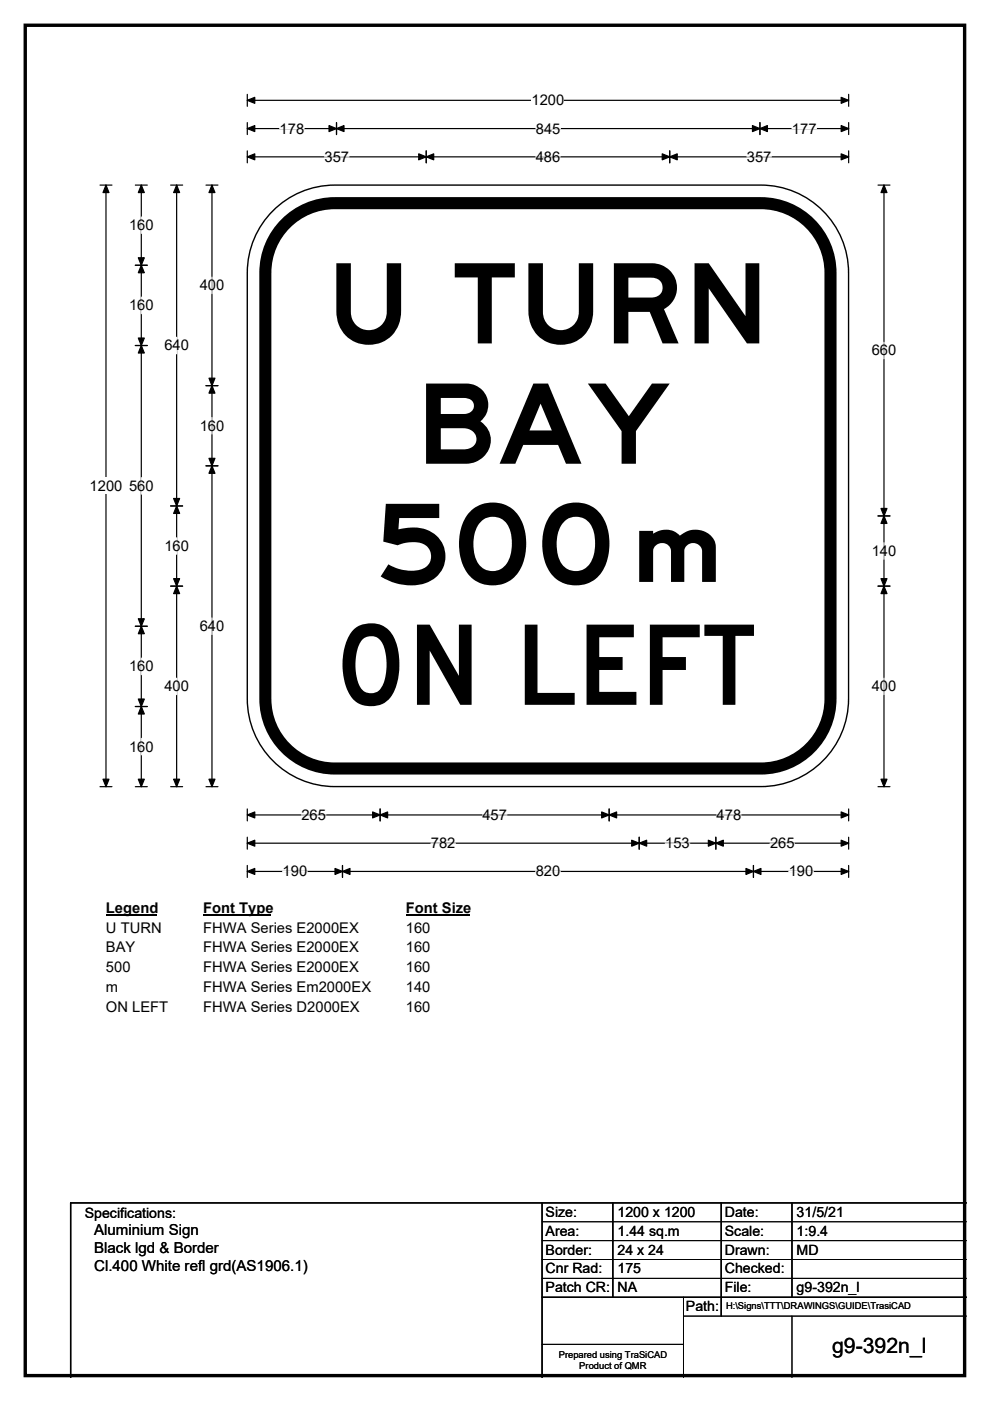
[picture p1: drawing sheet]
<svg xmlns="http://www.w3.org/2000/svg" width="210mm" height="297mm" viewBox="0 0 210 297" stroke-linecap="round" stroke-linejoin="round" font-family="sans-serif">
<path d="M5.4 5.4h199.2v286.3h-199.2z" fill="none" stroke="#000" stroke-width=".72"/>
<path d="M52.5 21.3h127.5M52.5 20v2.5M180 20v2.5" fill="none" stroke="#000" stroke-width=".25"/>
<path d="M52.5 21.3l1.5-.7v1.3zM178.4 20.6l1.6 .7-1.6 .6z" fill="#000" stroke="#000" stroke-width=".25"/>
<path d="M112.8 19.5h6.9v3.5h-6.9z" fill="#fff"/>
<g fill="none" stroke="#000" stroke-width=".25">
<path d="M21.2 39.2h2.5M22.5 39.2v127.6M52.5 27.3h127.5M52.5 26v2.5M52.5 32v2.5M52.5 33.3h127.5M71.4 26v2.5M90.4 32v2.5M142 32v2.5M161.2 26v2.5M180 26v2.5M180 32v2.5"/>
<path d="M21.2 166.8h2.5M52.5 171.5v2.6M52.5 177.5v2.5M52.5 172.8h127.5M52.5 178.8h127.5M80.6 171.5v2.6M129.2 171.5v2.6M135.6 177.5v2.5M151.8 177.5v2.5M180 171.5v2.6M180 177.5v2.5M52.5 183.5v2.5"/>
<path d="M52.5 184.8h127.5M72.6 183.5v2.5M159.8 183.5v2.5M180 183.5v2.5"/>
</g>
<g fill="#000" stroke="#000" stroke-width=".25">
<path d="M22.5 39.2l.6 1.6h-1.3zM52.5 27.3l1.5-.7v1.3zM52.5 33.3l1.5-.7v1.3zM71.4 27.3l1.6-.7v1.3zM69.8 26.6l1.6 .7-1.6 .6zM90.4 33.3l1.6-.7v1.3zM88.8 32.6l1.6 .7-1.6 .6zM140.5 32.6l1.5 .7-1.5 .6zM142 33.3l1.6-.7v1.3zM159.6 26.6l1.6 .7-1.6 .6zM161.2 27.3l1.6-.7v1.3zM178.4 26.6l1.6 .7-1.6 .6z"/>
<path d="M178.4 32.6l1.6 .7-1.6 .6zM21.8 165.2h1.3l-.6 1.6zM52.5 172.8l1.5-.7v1.3zM52.5 178.8l1.5-.7v1.3zM80.6 172.8l1.6-.7v1.3zM79 172.1l1.6 .7-1.6 .6zM127.6 172.1l1.6 .7-1.6 .6zM129.2 172.8l1.6-.7v1.3zM135.6 178.8l1.6-.7v1.3zM134 178.1l1.6 .7-1.6 .6zM150.2 178.1l1.6 .7-1.6 .6zM151.8 178.8l1.6-.7v1.3z"/>
<path d="M178.4 172.1l1.6 .7-1.6 .6zM178.4 178.1l1.6 .7-1.6 .6zM52.5 184.8l1.5-.7v1.3zM72.6 184.8l1.6-.7v1.3zM71.1 184.1l1.5 .7-1.5 .6zM158.2 184.1l1.6 .7-1.6 .6zM159.8 184.8l1.6-.7v1.3zM178.4 184.1l1.6 .7-1.6 .6z"/>
</g>
<g fill="none" stroke="#fff" stroke-width=".25">
<path d="M59.3 27.3h5.2M68.8 33.3h5.2M113.6 33.3h5.2M113.7 27.3h5.2M158.4 33.3h5.2M168 27.3h5.2M63.9 172.8h5.2M91.4 178.8h5.2M102.3 172.8h5.2M141.1 178.8h5.2M152 172.8h5.2M163.3 178.8h5.2"/>
<path d="M59.9 184.8h5.3M113.6 184.8h5.2M167.3 184.8h5.2"/>
</g>
<path d="M19 101.3h7v3.5h-7z" fill="#fff"/>
<g fill="none" stroke="#000" stroke-width=".25">
<path d="M28.7 39.2h2.5M30 39.2v127.6M36.2 39.2h2.5M37.5 39.2v127.6M43.7 39.2h2.5M45 39.2v127.6M186.2 39.2h2.6M187.5 39.2v127.6M28.7 56.2h2.5M28.7 73.3h2.5M43.7 81.8h2.5M43.7 98.8h2.5"/>
<path d="M36.2 107.3h2.5M186.2 109.4h2.6M28.7 132.8h2.5M36.2 124.3h2.5M186.2 124.3h2.6M28.7 149.8h2.5M28.7 166.8h2.5M36.2 166.8h2.5M43.7 166.8h2.5M186.2 166.8h2.6"/>
</g>
<g fill="#000" stroke="#000" stroke-width=".25">
<path d="M30 39.2l.6 1.6h-1.3zM37.5 39.2l.6 1.6h-1.3zM45 39.2l.6 1.6h-1.3zM187.5 39.2l.6 1.6h-1.2zM30 56.2l.6 1.6h-1.3zM29.3 54.7h1.3l-.6 1.5zM29.3 71.7h1.3l-.6 1.6zM30 73.3l.6 1.5h-1.3zM45 81.8l.6 1.6h-1.3zM44.3 97.2h1.3l-.6 1.6zM44.3 80.2h1.3l-.6 1.6zM45 98.8l.6 1.6h-1.3z"/>
<path d="M37.5 107.3l.6 1.6h-1.3zM36.8 105.7h1.3l-.6 1.6zM187.5 109.4l.6 1.6h-1.2zM186.9 107.8h1.2l-.6 1.6zM29.3 131.2h1.3l-.6 1.6zM30 132.8l.6 1.6h-1.3zM36.8 122.7h1.3l-.6 1.6zM37.5 124.3l.6 1.6h-1.3zM186.9 122.7h1.2l-.6 1.6zM187.5 124.3l.6 1.6h-1.2zM29.3 148.2h1.3l-.6 1.6zM30 149.8l.6 1.6h-1.3z"/>
<path d="M29.3 165.2h1.3l-.6 1.6zM36.8 165.2h1.3l-.6 1.6zM44.3 165.2h1.3l-.6 1.6zM186.9 165.2h1.2l-.6 1.6z"/>
</g>
<g fill="none" stroke="#fff" stroke-width=".25">
<path d="M30 46v3.5M45 58.8v3.5M30 63v3.5M37.5 71.5v3.5M187.5 72.6v3.5M45 88.5v3.5M30 101.3v3.5M37.5 114v3.5M187.5 115.1v3.5M30 139.5v3.5M45 131v3.5M30 156.5v3.5"/>
<path d="M37.5 143.8v3.5M187.5 143.8v3.5"/>
</g>
<path d="M22.5 190.8h10.7v3.4h-10.7z" fill="#fff"/>
<path d="M22.5 194h10.7" fill="none" stroke="#000" stroke-width=".32"/>
<path d="M43.1 190.8h14.4v3.4h-14.4z" fill="#fff"/>
<path d="M43.1 194h14.4" fill="none" stroke="#000" stroke-width=".32"/>
<path d="M86.1 190.8h13.4v3.4h-13.4z" fill="#fff"/>
<path d="M86.1 194h13.4" fill="none" stroke="#000" stroke-width=".32"/>
<g fill="#fff">
<path d="M22.5 194.9h11.7v3.5h-11.7z"/>
<path d="M43.1 194.9h32.9v3.5h-32.9z"/>
<path d="M86.1 194.9h5.2v3.5h-5.2z"/>
<path d="M22.5 199.1h6.2v3.5h-6.2z"/>
<path d="M43.1 199.1h32.9v3.5h-32.9z"/>
<path d="M86.1 199.1h5.2v3.5h-5.2z"/>
<path d="M22.5 203.3h5.2v3.5h-5.2z"/>
<path d="M43.1 203.3h32.9v3.5h-32.9z"/>
<path d="M86.1 203.3h5.2v3.5h-5.2z"/>
<path d="M22.5 207.5h2.6v3.5h-2.6z"/>
<path d="M43.1 207.5h35.5v3.5h-35.5z"/>
<path d="M86.1 207.5h5.2v3.5h-5.2z"/>
<path d="M22.5 211.7h13.1v3.5h-13.1z"/>
<path d="M43.1 211.7h33.1v3.5h-33.1z"/>
<path d="M86.1 211.7h5.2v3.5h-5.2z"/>
</g>
<path d="M57.9 44.7a18.5 18.5 0 0 1 13.1-5.5h90.4a18.6 18.6 0 0 1 18.6 18.6v90.4a18.6 18.6 0 0 1-18.6 18.6h-90.4a18.6 18.6 0 0 1-18.5-18.6v-90.4a18.5 18.5 0 0 1 5.4-13.1z" fill-rule="evenodd" fill="#fff" stroke="#fff" stroke-width=".21"/>
<path d="M60.6 47.4a14.7 14.7 0 0 1 10.4-4.3h90.4a14.8 14.8 0 0 1 14.7 14.7v90.4a14.8 14.8 0 0 1-14.7 14.7h-90.4a14.8 14.8 0 0 1-14.7-14.7v-90.4a14.7 14.7 0 0 1 4.3-10.4z" fill="none" stroke="#000" stroke-width="2.6"/>
<path d="M57.9 44.7a18.5 18.5 0 0 1 13.1-5.5h90.4a18.6 18.6 0 0 1 18.6 18.6v90.4a18.6 18.6 0 0 1-18.6 18.6h-90.4a18.6 18.6 0 0 1-18.5-18.6v-90.4a18.5 18.5 0 0 1 5.4-13.1zM115 255v37M130 255v20M153 255v24M168 255v20M205 255h-190v37M115 275h90" fill="none" stroke="#000" stroke-width=".3"/>
<path d="M115 259h90M115 263h90M115 267h90M115 271h90M145 279h60M145 275v17M168 279v13M115 285h30" fill="none" stroke="#000" stroke-width=".21"/>
<g font-size="23.6">
<text x="69.2" y="72.8">U TURN</text>
<text x="88.2" y="98.3">BAY</text>
<text x="79.6" y="123.8">500</text>
<text x="71" y="149.4">ON LEFT</text>
</g>
<text font-size="20.6" x="132.6" y="123.4">m</text>
<text font-size="4.5" x="176.5" y="286.9">g9-392n_l</text>
<g font-size="3.2">
<text x="20" y="261.9">Aluminium Sign</text>
<text x="20" y="265.7">Black lgd &amp; Border</text>
<text x="20" y="269.6">Cl.400 White refl grd(AS1906.1)</text>
</g>
<g font-size="3.1">
<text x="112.8" y="22.3">1200</text>
<text x="59.3" y="28.3">178</text>
<text x="113.7" y="28.3">845</text>
<text x="168" y="28.3">177</text>
<text x="68.8" y="34.3">357</text>
<text x="113.6" y="34.3">486</text>
<text x="158.4" y="34.3">357</text>
<text x="27.4" y="48.8">160</text>
<text x="27.4" y="65.8">160</text>
<text x="42.4" y="61.6">400</text>
<text x="34.9" y="74.3">640</text>
<text x="184.9" y="75.4">660</text>
<text x="42.4" y="91.3">160</text>
<text x="19" y="104.1">1200</text>
<text x="27.4" y="104.1">560</text>
<text x="34.9" y="116.8">160</text>
<text x="184.9" y="117.9">140</text>
<text x="42.4" y="133.8">640</text>
<text x="27.4" y="142.3">160</text>
<text x="34.9" y="146.6">400</text>
<text x="184.9" y="146.6">400</text>
<text x="27.4" y="159.3">160</text>
<text x="63.9" y="173.8">265</text>
<text x="102.3" y="173.8">457</text>
<text x="152" y="173.8">478</text>
<text x="91.4" y="179.8">782</text>
<text x="141.1" y="179.8">153</text>
<text x="163.3" y="179.8">265</text>
<text x="59.9" y="185.8">190</text>
<text x="113.6" y="185.8">820</text>
<text x="167.3" y="185.8">190</text>
<text x="22.5" y="193.6">Legend</text>
<text x="22.5" y="197.7">U TURN</text>
<text x="43.1" y="193.6">Font Type</text>
<text x="43.1" y="197.7">FHWA Series E2000EX</text>
<text x="86.1" y="193.6">Font Size</text>
<text x="86.1" y="197.7">160</text>
<text x="22.5" y="201.9">BAY</text>
<text x="43.1" y="201.9">FHWA Series E2000EX</text>
<text x="86.1" y="201.9">160</text>
<text x="22.5" y="206.1">500</text>
<text x="43.1" y="206.1">FHWA Series E2000EX</text>
<text x="86.1" y="206.1">160</text>
<text x="22.5" y="210.3">m</text>
<text x="22.5" y="214.5">ON LEFT</text>
<text x="43.1" y="210.3">FHWA Series Em2000EX</text>
<text x="43.1" y="214.5">FHWA Series D2000EX</text>
<text x="86.1" y="210.3">140</text>
<text x="86.1" y="214.5">160</text>
</g>
<g font-size="3">
<text x="115.7" y="258">Size:</text>
<text x="131" y="258">1200 x 1200</text>
<text x="153.7" y="258">Date:</text>
<text x="169" y="258">31/5/21</text>
<text x="18" y="258.2">Specifications:</text>
<text x="115.7" y="262">Area:</text>
<text x="131" y="262">1.44 sq.m</text>
<text x="153.7" y="262">Scale:</text>
<text x="169" y="262">1:9.4</text>
<text x="115.7" y="266">Border:</text>
<text x="115.7" y="270">Cnr Rad:</text>
<text x="131" y="266">24 x 24</text>
<text x="131" y="270">175</text>
<text x="153.7" y="266">Drawn:</text>
<text x="153.7" y="270">Checked:</text>
<text x="169" y="266">MD</text>
<text x="115.7" y="274">Patch CR:</text>
<text x="131" y="274">NA</text>
<text x="153.7" y="274">File:</text>
<text x="169" y="274">g9-392n_l</text>
<text x="145.5" y="278">Path:</text>
</g>
<g font-size="2">
<text x="154" y="277.6">H:\Signs\TTT\DRAWINGS\GUIDE\TrasiCAD</text>
<text x="118.5" y="287.8">Prepared using TraSiCAD</text>
<text x="122.9" y="290.2">Product of QMR</text>
</g>
</svg>
